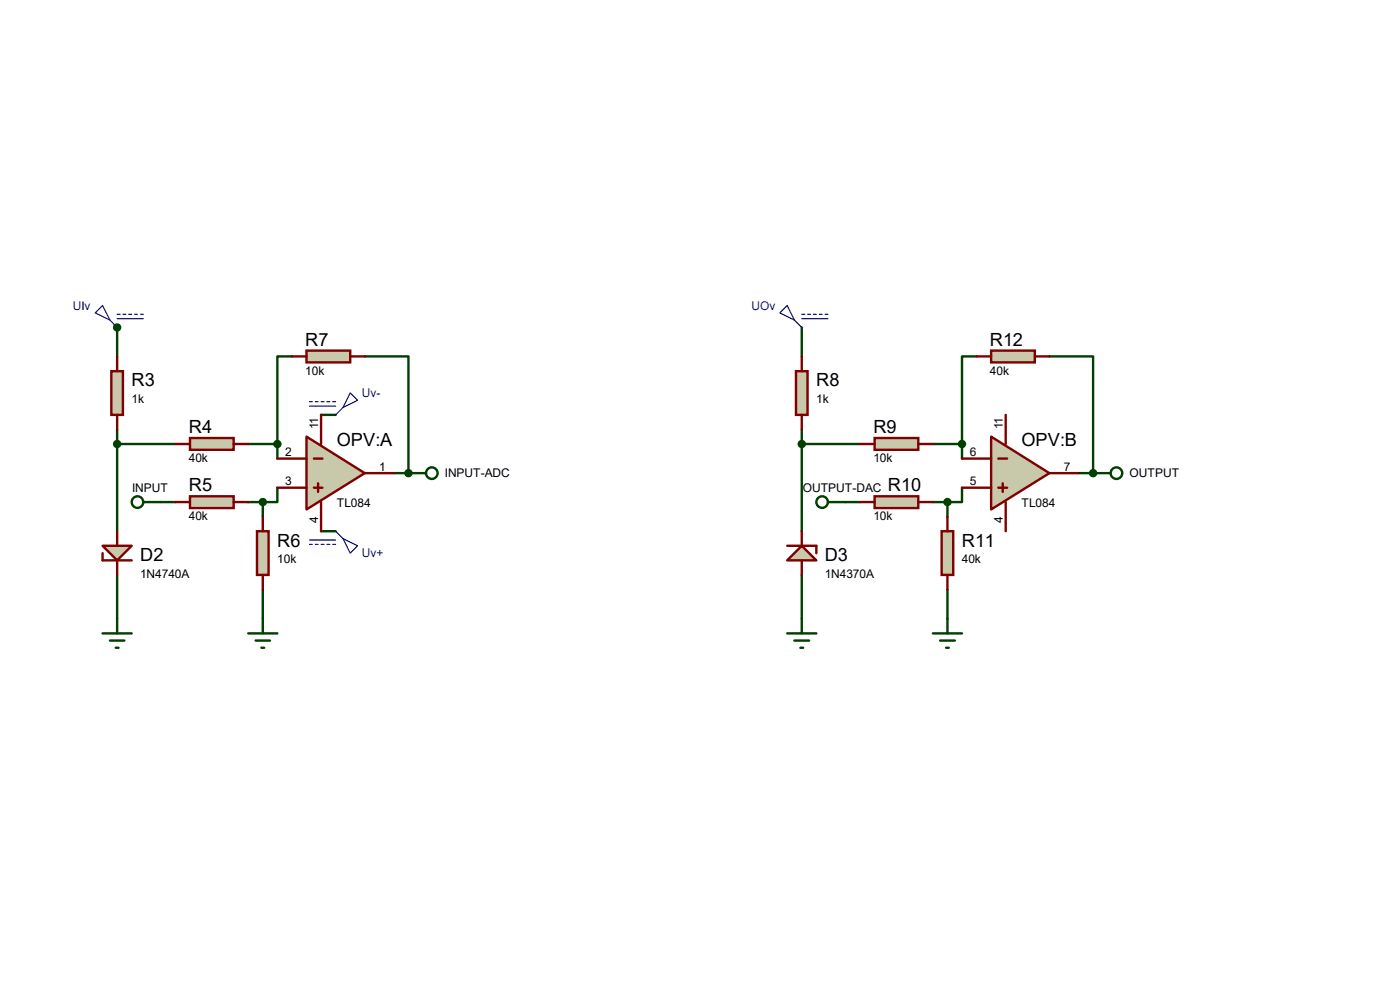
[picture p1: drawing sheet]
<svg xmlns="http://www.w3.org/2000/svg" width="297mm" height="210mm" viewBox="0 0 297 210" stroke-linecap="round" stroke-linejoin="round" font-family="sans-serif">
<path d="M24.8 69.5v6.1M55.8 106.5v3.1M24.8 122v9.2M55.8 125.1v6.1" fill="none" stroke="#004000" stroke-width=".51"/>
<circle cx="24.8" cy="69.5" r=".25" fill="#004000"/>
<path d="M61.9 75.6h-3.1v18.6M77.4 75.6h9.3v24.8M170.1 69.5v6.1M52.7 94.2h6.1M58.8 94.2v3.1M68.1 88h3.1M58.8 103.5v3h-3M68.1 112.7h3.1M170.1 122v9.2M201 125.1v6.1" fill="none" stroke="#004000" stroke-width=".51"/>
<circle cx="86.7" cy="100.4" r=".25" fill="#004000"/>
<path d="M222.6 75.6h9.3v24.8M83.6 100.4h3.1" fill="none" stroke="#004000" stroke-width=".51"/>
<circle cx="231.9" cy="100.4" r=".25" fill="#004000"/>
<g fill="none" stroke="#004000" stroke-width=".51">
<path d="M207.2 75.6h-3.1v18.6M24.8 94.2h12.4M24.8 91.1v21.6M170.1 94.2h12.4M170.1 91.1v21.6M197.9 94.2h6.2M204.1 94.2v3.1M34.1 106.5h3.1M52.7 106.5h3.1M86.7 100.4h3.7M179.4 106.5h3.1M197.9 106.5h3.1"/>
<path d="M201 106.5v3.1M204.1 103.5v3h-3.1M228.8 100.4h3.1"/>
<circle cx="91.6" cy="100.4" r="1.23"/>
</g>
<path d="M65 74.4h9.3v2.5h-9.3z" fill="#c8c8aa" stroke="#800000" stroke-width=".51"/>
<path d="M61.9 75.6h3.1M74.3 75.6h3.1" fill="none" stroke="#800000" stroke-width=".51"/>
<path d="M40.3 92.9h9.3v2.5h-9.3z" fill="#c8c8aa" stroke="#800000" stroke-width=".51"/>
<path d="M37.2 94.2h3.1M49.6 94.2h3.1" fill="none" stroke="#800000" stroke-width=".51"/>
<circle cx="55.8" cy="106.5" r=".64" fill="#004000" stroke="#004000" stroke-width=".51"/>
<g fill="none" stroke="#004000" stroke-width=".51">
<path d="M30.4 106.5h3.7M21.8 134.4h6.1M23.3 135.9h3.1M24.6 137.4h.5M24.8 131.2v3.2"/>
<circle cx="29.2" cy="106.5" r="1.23"/>
</g>
<path d="M21.8 115.8h6.1l-3.1 3.1z" fill="#c8c8aa" stroke="#800000" stroke-width=".51"/>
<path d="M21.8 117.3v1.6h6.1M24.8 112.7v3.1M24.8 118.9v3.1" fill="none" stroke="#800000" stroke-width=".51"/>
<path d="M52.7 134.4h6.1M54.2 135.9h3.1M55.5 137.4h.5M55.8 131.2v3.2" fill="none" stroke="#004000" stroke-width=".51"/>
<path d="M54.5 112.7h2.5v9.3h-2.5z" fill="#c8c8aa" stroke="#800000" stroke-width=".51"/>
<path d="M55.8 109.6v3.1M55.8 122v3.1" fill="none" stroke="#800000" stroke-width=".51"/>
<g fill="none" stroke="#0000c0" stroke-width=".25">
<path d="M20.2 66.4l1.6-1.6 1.5 3.1zM23.3 67.9l1.5 1.6M24.8 66.7h.7M24.8 67.6h5.6M26.1 66.7h.6M27.3 66.7h.6M28.6 66.7h.6M29.8 66.7h.6M65.7 85.2h.6M65.7 86.1h5.5M66.9 85.2h.6M68.1 85.2h.6"/>
<path d="M69.3 85.2h.7M70.6 85.2h.6M72.8 86.4l-1.6 1.6M74.3 83.4l1.6 1.5-3.1 1.5zM65.7 115.5h.6M65.7 114.6h5.5M66.9 115.5h.6M68.1 115.5h.6M69.3 115.5h.7M70.6 115.5h.6M71.2 112.7l1.6 1.6M72.8 114.3l3.1 1.5-1.6 1.5z"/>
</g>
<path d="M23.6 78.7h2.5v9.3h-2.5z" fill="#c8c8aa" stroke="#800000" stroke-width=".51"/>
<path d="M24.8 75.6v3.1M24.8 88v3.1" fill="none" stroke="#800000" stroke-width=".51"/>
<g fill="#004000" stroke="#004000" stroke-width=".51">
<circle cx="24.8" cy="69.5" r=".64"/>
<circle cx="58.8" cy="94.2" r=".64"/>
</g>
<g fill="none" stroke="#004000" stroke-width=".51">
<path d="M231.9 100.4h3.7"/>
<circle cx="236.9" cy="100.4" r="1.23"/>
</g>
<path d="M210.3 74.4h9.2v2.5h-9.2z" fill="#c8c8aa" stroke="#800000" stroke-width=".51"/>
<path d="M207.2 75.6h3.1M219.5 75.6h3.1" fill="none" stroke="#800000" stroke-width=".51"/>
<path d="M185.5 92.9h9.3v2.5h-9.3z" fill="#c8c8aa" stroke="#800000" stroke-width=".51"/>
<path d="M182.5 94.2h3M194.8 94.2h3.1" fill="none" stroke="#800000" stroke-width=".51"/>
<g fill="none" stroke="#004000" stroke-width=".51">
<path d="M175.6 106.5h3.8M167 134.4h6.2M168.5 135.9h3.2M169.8 137.4h.6M170.1 131.2v3.2"/>
<circle cx="174.4" cy="106.5" r="1.23"/>
</g>
<path d="M170.1 115.8l3.1 3.1h-6.2z" fill="#c8c8aa" stroke="#800000" stroke-width=".51"/>
<path d="M167 115.8h6.2v1.5M170.1 112.7v3.1M170.1 118.9v3.1" fill="none" stroke="#800000" stroke-width=".51"/>
<path d="M197.9 134.4h6.2M199.4 135.9h3.2M200.7 137.4h.6M201 131.2v3.2" fill="none" stroke="#004000" stroke-width=".51"/>
<path d="M199.8 112.7h2.4v9.3h-2.4z" fill="#c8c8aa" stroke="#800000" stroke-width=".51"/>
<path d="M201 109.6v3.1M201 122v3.1" fill="none" stroke="#800000" stroke-width=".51"/>
<path d="M168.9 78.7h2.4v9.3h-2.4z" fill="#c8c8aa" stroke="#800000" stroke-width=".51"/>
<path d="M170.1 75.6v3.1M170.1 88v3.1" fill="none" stroke="#800000" stroke-width=".51"/>
<path d="M65 92.6l12.4 7.8-12.4 7.7z" fill="#c8c8aa" stroke="#800000" stroke-width=".51"/>
<path d="M58.8 97.3h6.2M66.6 97.3h1.8M68.1 88v6.2M58.8 103.5h6.2M66.6 103.5h1.8M67.5 102.5v1.9M68.1 106.5v6.2M77.4 100.4h6.2" fill="none" stroke="#800000" stroke-width=".51"/>
<path d="M210.3 92.6l12.3 7.8-12.3 7.7z" fill="#c8c8aa" stroke="#800000" stroke-width=".51"/>
<path d="M204.1 97.3h6.2M211.8 97.3h1.9M213.4 88v6.2M204.1 103.5h6.2M211.8 103.5h1.9M212.7 102.5v1.9M213.4 106.5v6.2M222.6 100.4h6.2" fill="none" stroke="#800000" stroke-width=".51"/>
<path d="M167 64.8l1.5 3.1-3.1-1.5zM168.5 67.9l1.6 1.6M170.1 66.7h.6M170.1 67.6h5.5M171.3 66.7h.7M172.6 66.7h.6M173.8 66.7h.6M175 66.7h.6" fill="none" stroke="#0000c0" stroke-width=".25"/>
<g fill="#004000" stroke="#004000" stroke-width=".51">
<circle cx="86.7" cy="100.4" r=".64"/>
<circle cx="231.9" cy="100.4" r=".64"/>
</g>
<path d="M185.5 105.3h9.3v2.5h-9.3z" fill="#c8c8aa" stroke="#800000" stroke-width=".51"/>
<path d="M182.5 106.5h3M194.8 106.5h3.1" fill="none" stroke="#800000" stroke-width=".51"/>
<path d="M40.3 105.3h9.3v2.5h-9.3z" fill="#c8c8aa" stroke="#800000" stroke-width=".51"/>
<path d="M37.2 106.5h3.1M49.6 106.5h3.1" fill="none" stroke="#800000" stroke-width=".51"/>
<g fill="#004000" stroke="#004000" stroke-width=".51">
<circle cx="204.1" cy="94.2" r=".64"/>
<circle cx="170.1" cy="94.2" r=".64"/>
<circle cx="201" cy="106.5" r=".64"/>
<circle cx="24.8" cy="94.2" r=".64"/>
</g>
<g font-size="3.9">
<text x="64.8" y="73.3">R7</text>
<text x="210" y="73.3">R12</text>
<text x="27.9" y="82">R3</text>
<text x="173.1" y="82">R8</text>
<text x="40" y="91.9">R4</text>
<text x="71.5" y="94.7">OPV:A</text>
<text x="185.3" y="91.9">R9</text>
<text x="216.7" y="94.7">OPV:B</text>
<text x="40" y="104.2">R5</text>
<text x="188.4" y="104.2">R10</text>
<text x="29.7" y="119">D2</text>
<text x="58.8" y="116">R6</text>
<text x="175" y="119">D3</text>
<text x="204" y="116">R11</text>
</g>
<g font-size="2.5" fill="#0000c0">
<text x="15.5" y="65.7">UIv</text>
<text x="159.4" y="65.7">UOv</text>
<text x="76.8" y="84.2">Uv-</text>
<text x="76.8" y="118.2">Uv+</text>
</g>
<g font-size="2.5">
<text x="64.8" y="79.5">10k</text>
<text x="210" y="79.5">40k</text>
<text x="27.9" y="85.4">1k</text>
<text x="173.1" y="85.4">1k</text>
<text x="67.5" y="91.1" transform="rotate(-90 67.5 91.1)">11</text>
<text x="212.7" y="91.1" transform="rotate(-90 212.7 91.1)">11</text>
<text x="40" y="98">40k</text>
<text x="60.5" y="96.7">2</text>
<text x="80.5" y="99.8">1</text>
<text x="94.4" y="101.3">INPUT-ADC</text>
<text x="185.3" y="98">10k</text>
<text x="205.7" y="96.7">6</text>
<text x="225.7" y="99.8">7</text>
<text x="239.6" y="101.3">OUTPUT</text>
<text x="28" y="104.4">INPUT</text>
<text x="60.5" y="102.9">3</text>
<text x="71.5" y="107.6">TL084</text>
<text x="170.3" y="104.4">OUTPUT-DAC</text>
<text x="205.7" y="102.9">5</text>
<text x="216.7" y="107.6">TL084</text>
<text x="40" y="110.4">40k</text>
<text x="67.5" y="111" transform="rotate(-90 67.5 111)">4</text>
<text x="185.3" y="110.4">10k</text>
<text x="212.7" y="111" transform="rotate(-90 212.7 111)">4</text>
<text x="58.8" y="119.4">10k</text>
<text x="204" y="119.4">40k</text>
<text x="29.7" y="122.5">1N4740A</text>
<text x="175" y="122.5">1N4370A</text>
</g>
</svg>
